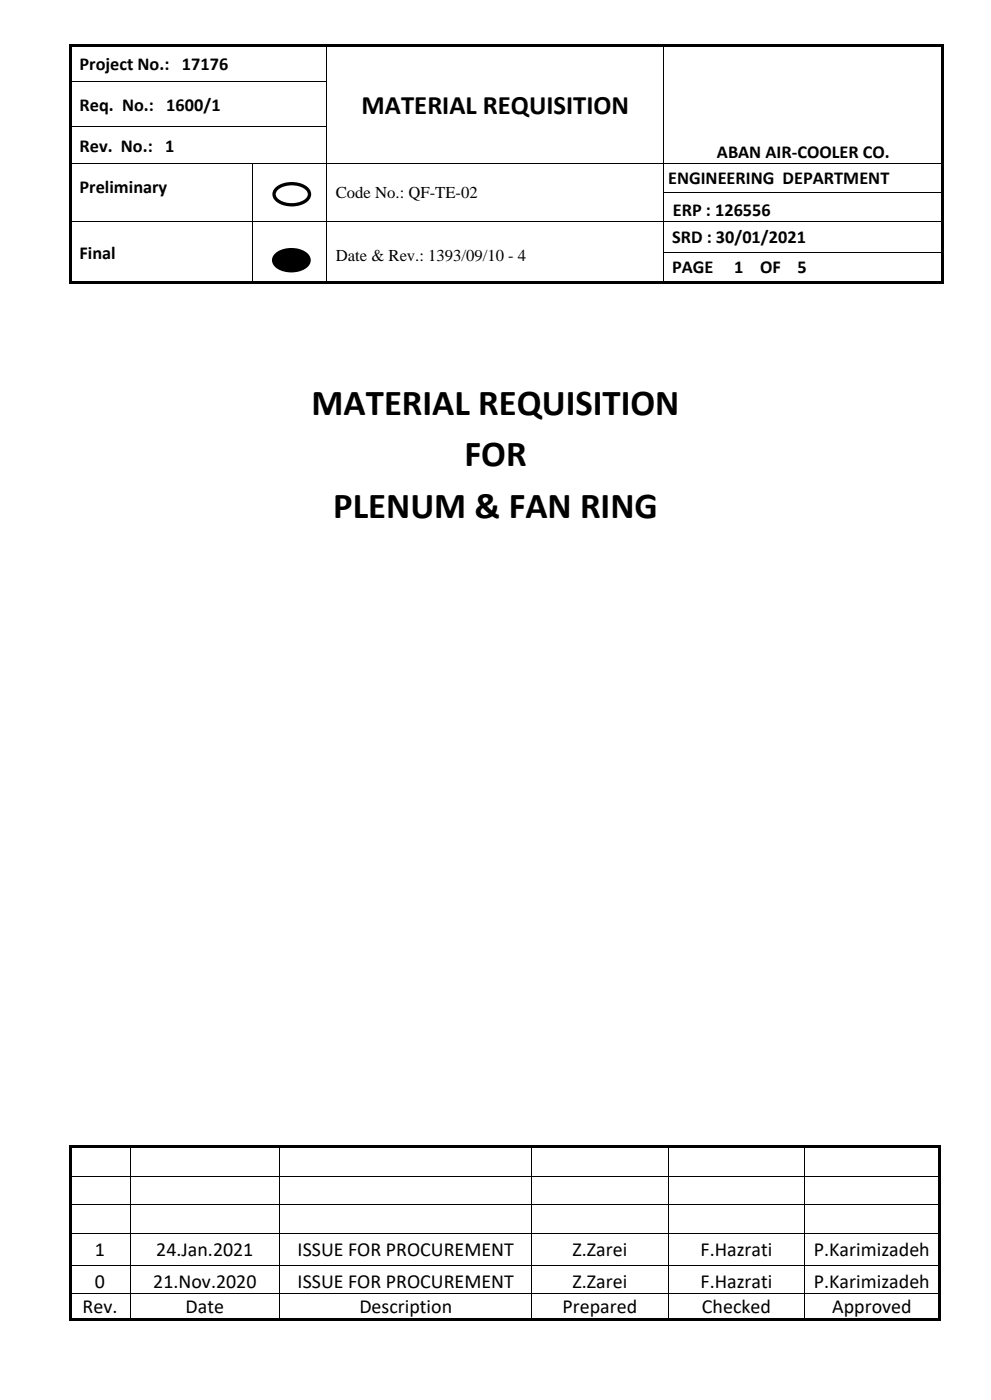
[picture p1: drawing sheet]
<svg xmlns="http://www.w3.org/2000/svg" width="210mm" height="297mm" viewBox="0 0 210 297" stroke-linecap="round" stroke-linejoin="round" font-family="sans-serif">
<g fill="#000">
<path d="M14.7 9.3h.5v.5h-.5z" fill-rule="evenodd"/>
<path d="M14.7 9.3h.5v.5h-.5z" fill-rule="evenodd"/>
<path d="M14.7 9.8h.5v7.4h-.5z" fill-rule="evenodd"/>
<path d="M14.7 17.2h.5v.5h-.5z" fill-rule="evenodd"/>
<path d="M15.2 9.3h54v.5h-54z" fill-rule="evenodd"/>
<path d="M69.2 9.3h.5v.5h-.5z" fill-rule="evenodd"/>
<path d="M69.2 17.2h.1v.5h-.1z" fill-rule="evenodd"/>
<path d="M69.7 9.3h70.9v.5h-70.9z" fill-rule="evenodd"/>
<path d="M140.6 9.3h.6v.5h-.6z" fill-rule="evenodd"/>
<path d="M140.6 17.2h.2v.5h-.2z" fill-rule="evenodd"/>
<path d="M141.2 9.3h58.4v.5h-58.4z" fill-rule="evenodd"/>
<path d="M199.6 9.3h.5v.5h-.5z" fill-rule="evenodd"/>
<path d="M199.6 9.3h.5v.5h-.5z" fill-rule="evenodd"/>
<path d="M199.6 9.8h.5v7.4h-.5z" fill-rule="evenodd"/>
<path d="M199.6 17.2h.5v.5h-.5z" fill-rule="evenodd"/>
<path d="M14.7 17.7h.5v8.9h-.5z" fill-rule="evenodd"/>
<path d="M14.7 26.6h.5v.6h-.5z" fill-rule="evenodd"/>
<path d="M14.7 27.2h.5v7.3h-.5z" fill-rule="evenodd"/>
<path d="M14.7 34.5h.5v.2h-.5z" fill-rule="evenodd"/>
<path d="M53.5 34.5h.2v.2h-.2z" fill-rule="evenodd"/>
<path d="M69.2 26.6h.1v.6h-.1z" fill-rule="evenodd"/>
<path d="M69.2 34.5h.1v.2h-.1z" fill-rule="evenodd"/>
<path d="M140.6 26.6h.2v.6h-.2z" fill-rule="evenodd"/>
<path d="M140.6 34.5h.2v.2h-.2z" fill-rule="evenodd"/>
<path d="M199.6 17.7h.5v8.9h-.5z" fill-rule="evenodd"/>
<path d="M199.6 26.6h.5v.6h-.5z" fill-rule="evenodd"/>
<path d="M199.6 27.2h.5v7.3h-.5z" fill-rule="evenodd"/>
<path d="M199.6 34.5h.5v.2h-.5z" fill-rule="evenodd"/>
<path d="M14.7 34.7h.5v6.1h-.5z" fill-rule="evenodd"/>
<path d="M14.7 40.8h.5v.2h-.5z" fill-rule="evenodd"/>
<path d="M14.7 41h.5v5.8h-.5z" fill-rule="evenodd"/>
<path d="M14.7 46.8h.5v.2h-.5z" fill-rule="evenodd"/>
<path d="M14.7 47h.5v6.4h-.5z" fill-rule="evenodd"/>
<path d="M14.7 53.4h.5v.2h-.5z" fill-rule="evenodd"/>
<path d="M14.7 53.6h.5v6.1h-.5z" fill-rule="evenodd"/>
<path d="M53.5 40.8h.2v.2h-.2z" fill-rule="evenodd"/>
<path d="M53.5 46.8h.2v.2h-.2z" fill-rule="evenodd"/>
<path d="M53.5 53.4h.2v.2h-.2z" fill-rule="evenodd"/>
<path d="M58.4 54.2a5.2 5.2 0 0 1 6.7 0 1.73 1.73 0 0 1-1 2.8 5.3 5.3 0 0 1-5.7-.8 1.46 1.46 0 0 1 0-2z" fill-rule="evenodd"/>
<path d="M69.2 40.8h.1v.2h-.1z" fill-rule="evenodd"/>
<path d="M69.2 46.8h.1v.2h-.1z" fill-rule="evenodd"/>
<path d="M69.2 53.4h.1v.2h-.1z" fill-rule="evenodd"/>
<path d="M140.6 40.8h.2v.2h-.2z" fill-rule="evenodd"/>
<path d="M140.6 46.8h.2v.2h-.2z" fill-rule="evenodd"/>
<path d="M140.6 53.4h.2v.2h-.2z" fill-rule="evenodd"/>
<path d="M199.6 34.7h.5v6.1h-.5z" fill-rule="evenodd"/>
<path d="M199.6 40.8h.5v.2h-.5z" fill-rule="evenodd"/>
<path d="M199.6 41h.5v5.8h-.5z" fill-rule="evenodd"/>
<path d="M199.6 46.8h.5v.2h-.5z" fill-rule="evenodd"/>
<path d="M199.6 47h.5v6.4h-.5z" fill-rule="evenodd"/>
<path d="M199.6 53.4h.5v.2h-.5z" fill-rule="evenodd"/>
<path d="M199.6 53.6h.5v6.1h-.5z" fill-rule="evenodd"/>
<path d="M14.7 59.7h.5v.5h-.5z" fill-rule="evenodd"/>
<path d="M14.7 59.7h.5v.5h-.5z" fill-rule="evenodd"/>
<path d="M15.2 59.7h38.3v.5h-38.3z" fill-rule="evenodd"/>
<path d="M53.5 59.7h.5v.5h-.5z" fill-rule="evenodd"/>
<path d="M54 59.7h15.2v.5h-15.2z" fill-rule="evenodd"/>
<path d="M69.2 59.7h.5v.5h-.5z" fill-rule="evenodd"/>
<path d="M69.7 59.7h70.9v.5h-70.9z" fill-rule="evenodd"/>
<path d="M140.6 59.7h.6v.5h-.6z" fill-rule="evenodd"/>
<path d="M141.2 59.7h58.4v.5h-58.4z" fill-rule="evenodd"/>
<path d="M199.6 59.7h.5v.5h-.5z" fill-rule="evenodd"/>
<path d="M199.6 59.7h.5v.5h-.5z" fill-rule="evenodd"/>
</g>
<g fill="none" stroke="#000" stroke-width=".21">
<path d="M15.2 17.3h54M69.3 9.8v7.4M69.3 17.7v8.9M140.7 9.8v7.4M140.7 17.7v8.9M15.2 26.7h54M15.2 34.6h38.3M53.6 34.7v6.1M53.7 34.6h15.5M69.3 27.2v7.3M69.3 34.7v6.1M69.3 34.6h71.3"/>
<path d="M140.7 27.2v7.3M140.7 34.7v6.1M140.8 34.6h58.8M15.2 46.9h38.3M53.6 41v5.8M53.6 47v6.4M53.6 53.6v6.1M53.7 46.9h15.5M69.3 41v5.8M69.3 47v6.4M69.3 53.6v6.1M69.3 46.9h71.3"/>
<path d="M140.7 41v5.8M140.7 47v6.4M140.7 53.6v6.1M140.8 40.9h58.8M140.8 46.9h58.8M140.8 53.5h58.8"/>
</g>
<path d="M58.4 54.2a5.2 5.2 0 0 1 6.7 0 1.73 1.73 0 0 1-1 2.8 5.3 5.3 0 0 1-5.7-.8 1.46 1.46 0 0 1 0-2z" fill="none" stroke="#000" stroke-width=".71" stroke-linecap="butt"/>
<path d="M58.5 40.2a5.2 5.2 0 0 1 6.7 0 1.73 1.73 0 0 1-1 2.8 5.3 5.3 0 0 1-5.7-.8 1.46 1.46 0 0 1 0-2z" fill-rule="evenodd" fill="#fff"/>
<path d="M58.5 40.2a5.2 5.2 0 0 1 6.7 0 1.73 1.73 0 0 1-1 2.8 5.3 5.3 0 0 1-5.7-.8 1.46 1.46 0 0 1 0-2z" fill="none" stroke="#000" stroke-width=".71" stroke-linecap="butt"/>
<g fill="#000">
<path d="M14.6 243h.5v.5h-.5z" fill-rule="evenodd"/>
<path d="M14.6 243h.5v.5h-.5z" fill-rule="evenodd"/>
<path d="M14.6 243.5h.5v5.9h-.5z" fill-rule="evenodd"/>
<path d="M14.6 249.4h.5v.2h-.5z" fill-rule="evenodd"/>
<path d="M14.6 249.6h.5v5.9h-.5z" fill-rule="evenodd"/>
<path d="M14.6 255.5h.5v.1h-.5z" fill-rule="evenodd"/>
<path d="M15.1 243h12.4v.5h-12.4z" fill-rule="evenodd"/>
<path d="M27.5 243h.5v.5h-.5z" fill-rule="evenodd"/>
<path d="M27.5 249.4h.2v.2h-.2z" fill-rule="evenodd"/>
<path d="M27.5 255.5h.2v.1h-.2z" fill-rule="evenodd"/>
<path d="M28 243h31.3v.5h-31.3z" fill-rule="evenodd"/>
<path d="M59.3 243h.5v.5h-.5z" fill-rule="evenodd"/>
<path d="M59.3 249.4h.1v.2h-.1z" fill-rule="evenodd"/>
<path d="M59.3 255.5h.1v.1h-.1z" fill-rule="evenodd"/>
<path d="M59.8 243h52.8v.5h-52.8z" fill-rule="evenodd"/>
<path d="M112.6 243h.5v.5h-.5z" fill-rule="evenodd"/>
<path d="M112.6 249.4h.2v.2h-.2z" fill-rule="evenodd"/>
<path d="M112.6 255.5h.2v.1h-.2z" fill-rule="evenodd"/>
<path d="M113.1 243h28.5v.5h-28.5z" fill-rule="evenodd"/>
<path d="M141.6 243h.5v.5h-.5z" fill-rule="evenodd"/>
<path d="M141.6 249.4h.1v.2h-.1z" fill-rule="evenodd"/>
<path d="M141.6 255.5h.1v.1h-.1z" fill-rule="evenodd"/>
<path d="M142.1 243h28.4v.5h-28.4z" fill-rule="evenodd"/>
<path d="M170.5 243h.5v.5h-.5z" fill-rule="evenodd"/>
<path d="M170.5 249.4h.1v.2h-.1z" fill-rule="evenodd"/>
<path d="M170.5 255.5h.1v.1h-.1z" fill-rule="evenodd"/>
<path d="M171 243h27.8v.5h-27.8z" fill-rule="evenodd"/>
<path d="M198.8 243h.5v.5h-.5z" fill-rule="evenodd"/>
<path d="M198.8 243h.5v.5h-.5z" fill-rule="evenodd"/>
<path d="M198.8 243.5h.5v5.9h-.5z" fill-rule="evenodd"/>
<path d="M198.8 249.4h.5v.2h-.5z" fill-rule="evenodd"/>
<path d="M198.8 249.6h.5v5.9h-.5z" fill-rule="evenodd"/>
<path d="M198.8 255.5h.5v.1h-.5z" fill-rule="evenodd"/>
<path d="M14.6 255.6h.5v5.9h-.5z" fill-rule="evenodd"/>
<path d="M14.6 261.5h.5v.2h-.5z" fill-rule="evenodd"/>
<path d="M14.6 261.7h.5v6.6h-.5z" fill-rule="evenodd"/>
<path d="M14.6 268.3h.5v.2h-.5z" fill-rule="evenodd"/>
<path d="M14.6 268.5h.5v5.9h-.5z" fill-rule="evenodd"/>
<path d="M14.6 274.4h.5v.2h-.5z" fill-rule="evenodd"/>
<path d="M14.6 274.6h.5v5.1h-.5z" fill-rule="evenodd"/>
<path d="M27.5 261.5h.2v.2h-.2z" fill-rule="evenodd"/>
<path d="M27.5 268.3h.2v.2h-.2z" fill-rule="evenodd"/>
<path d="M27.5 274.4h.2v.2h-.2z" fill-rule="evenodd"/>
<path d="M59.3 261.5h.1v.2h-.1z" fill-rule="evenodd"/>
<path d="M59.3 268.3h.1v.2h-.1z" fill-rule="evenodd"/>
<path d="M59.3 274.4h.1v.2h-.1z" fill-rule="evenodd"/>
<path d="M112.6 261.5h.2v.2h-.2z" fill-rule="evenodd"/>
<path d="M112.6 268.3h.2v.2h-.2z" fill-rule="evenodd"/>
<path d="M112.6 274.4h.2v.2h-.2z" fill-rule="evenodd"/>
<path d="M141.6 261.5h.1v.2h-.1z" fill-rule="evenodd"/>
<path d="M141.6 268.3h.1v.2h-.1z" fill-rule="evenodd"/>
<path d="M141.6 274.4h.1v.2h-.1z" fill-rule="evenodd"/>
<path d="M170.5 261.5h.1v.2h-.1z" fill-rule="evenodd"/>
<path d="M170.5 268.3h.1v.2h-.1z" fill-rule="evenodd"/>
<path d="M170.5 274.4h.1v.2h-.1z" fill-rule="evenodd"/>
<path d="M198.8 255.6h.5v5.9h-.5z" fill-rule="evenodd"/>
<path d="M198.8 261.5h.5v.2h-.5z" fill-rule="evenodd"/>
<path d="M198.8 261.7h.5v6.6h-.5z" fill-rule="evenodd"/>
<path d="M198.8 268.3h.5v.2h-.5z" fill-rule="evenodd"/>
<path d="M198.8 268.5h.5v5.9h-.5z" fill-rule="evenodd"/>
<path d="M198.8 274.4h.5v.2h-.5z" fill-rule="evenodd"/>
<path d="M198.8 274.6h.5v5.1h-.5z" fill-rule="evenodd"/>
<path d="M14.6 279.7h.5v.5h-.5z" fill-rule="evenodd"/>
<path d="M14.6 279.7h.5v.5h-.5z" fill-rule="evenodd"/>
<path d="M15.1 279.7h12.4v.5h-12.4z" fill-rule="evenodd"/>
<path d="M27.5 279.7h.5v.5h-.5z" fill-rule="evenodd"/>
<path d="M28 279.7h31.3v.5h-31.3z" fill-rule="evenodd"/>
<path d="M59.3 279.7h.5v.5h-.5z" fill-rule="evenodd"/>
<path d="M59.8 279.7h52.8v.5h-52.8z" fill-rule="evenodd"/>
<path d="M112.6 279.7h.5v.5h-.5z" fill-rule="evenodd"/>
<path d="M113.1 279.7h28.5v.5h-28.5z" fill-rule="evenodd"/>
<path d="M141.6 279.7h.5v.5h-.5z" fill-rule="evenodd"/>
<path d="M142.1 279.7h28.4v.5h-28.4z" fill-rule="evenodd"/>
<path d="M170.5 279.7h.5v.5h-.5z" fill-rule="evenodd"/>
<path d="M171 279.7h27.8v.5h-27.8z" fill-rule="evenodd"/>
<path d="M198.8 279.7h.5v.5h-.5z" fill-rule="evenodd"/>
<path d="M198.8 279.7h.5v.5h-.5z" fill-rule="evenodd"/>
</g>
<g fill="none" stroke="#000" stroke-width=".21">
<path d="M15.1 249.5h12.4M15.1 255.5h12.4M27.6 243.5v5.9M27.6 249.6v5.9M27.6 255.6v5.9M27.7 249.5h31.6M27.7 255.5h31.6M59.3 243.5v5.9M59.3 249.6v5.9M59.3 255.6v5.9M59.4 249.5h53.2M59.4 255.5h53.2"/>
<path d="M112.7 243.5v5.9M112.7 249.6v5.9M112.7 255.6v5.9M112.8 249.5h28.8M112.8 255.5h28.8M141.6 243.5v5.9M141.6 249.6v5.9M141.6 255.6v5.9M141.7 249.5h28.8M141.7 255.5h28.8M170.6 243.5v5.9M170.6 249.6v5.9"/>
<path d="M170.6 255.6v5.9M170.6 249.5h28.2M170.6 255.5h28.2M15.1 261.6h12.4M15.1 268.4h12.4M15.1 274.5h12.4M27.6 261.7v6.6M27.6 268.5v5.9M27.6 274.6v5.1M27.7 261.6h31.6M27.7 268.4h31.6M27.7 274.5h31.6"/>
<path d="M59.3 261.7v6.6M59.3 268.5v5.9M59.3 274.6v5.1M59.4 261.6h53.2M59.4 268.4h53.2M59.4 274.5h53.2M112.7 261.7v6.6M112.7 268.5v5.9M112.7 274.6v5.1M112.8 261.6h28.8M112.8 268.4h28.8M112.8 274.5h28.8"/>
<path d="M141.6 261.7v6.6M141.6 268.5v5.9M141.6 274.6v5.1M141.7 261.6h28.8M141.7 268.4h28.8M141.7 274.5h28.8M170.6 261.7v6.6M170.6 268.5v5.9M170.6 274.6v5.1M170.6 261.6h28.2M170.6 268.4h28.2M170.6 274.5h28.2"/>
</g>
<g font-size="7.8">
<text x="66" y="88">MATERIAL REQUISITION</text>
<text x="98.4" y="98.9">FOR</text>
<text x="70.6" y="109.8">PLENUM &amp; FAN RING</text>
</g>
<text font-size="5.7" x="76.7" y="24.2">MATERIAL REQUISITION</text>
<g font-size="4.2">
<text x="20.1" y="266.4">1</text>
<text x="33.1" y="266.4">24.Jan.2021</text>
<text x="63.1" y="266.4">ISSUE FOR PROCUREMENT</text>
<text x="121.4" y="266.4">Z.Zarei</text>
<text x="148.5" y="266.4">F.Hazrati</text>
<text x="172.5" y="266.4">P.Karimizadeh</text>
<text x="20.1" y="273.2">0</text>
<text x="32.5" y="273.2">21.Nov.2020</text>
<text x="63.1" y="273.2">ISSUE FOR PROCUREMENT</text>
<text x="121.4" y="273.2">Z.Zarei</text>
<text x="148.5" y="273.2">F.Hazrati</text>
<text x="172.5" y="273.2">P.Karimizadeh</text>
<text x="17.5" y="278.6">Rev.</text>
<text x="39.3" y="278.6">Date</text>
<text x="76.2" y="278.6">Description</text>
<text x="119.2" y="278.6">Prepared</text>
<text x="148.8" y="278.6">Checked</text>
<text x="176.4" y="278.6">Approved</text>
</g>
<g font-size="3.9">
<text x="16.9" y="14.8">Project No.: 17176</text>
<text x="16.9" y="23.5">Req. No.: 1600/1</text>
<text x="16.9" y="32.2">Rev. No.: 1</text>
<text x="151.9" y="33.5">ABAN AIR-COOLER CO.</text>
<text x="16.9" y="41">Preliminary</text>
<text x="141.6" y="39.1">ENGINEERING DEPARTMENT</text>
<text x="142.6" y="45.8">ERP : 126556</text>
<text x="142.5" y="51.5">SRD : 30/01/2021</text>
<text x="16.9" y="54.8">Final</text>
<text x="142.5" y="58">PAGE</text>
<text x="155.6" y="58">1</text>
<text x="161.1" y="58">OF</text>
<text x="169" y="58">5</text>
</g>
<g font-size="3.5">
<text x="71.2" y="42">Code No.: QF-TE-02</text>
<text x="71.2" y="55.3">Date &amp; Rev.: 1393/09/10 - 4</text>
</g>
</svg>
